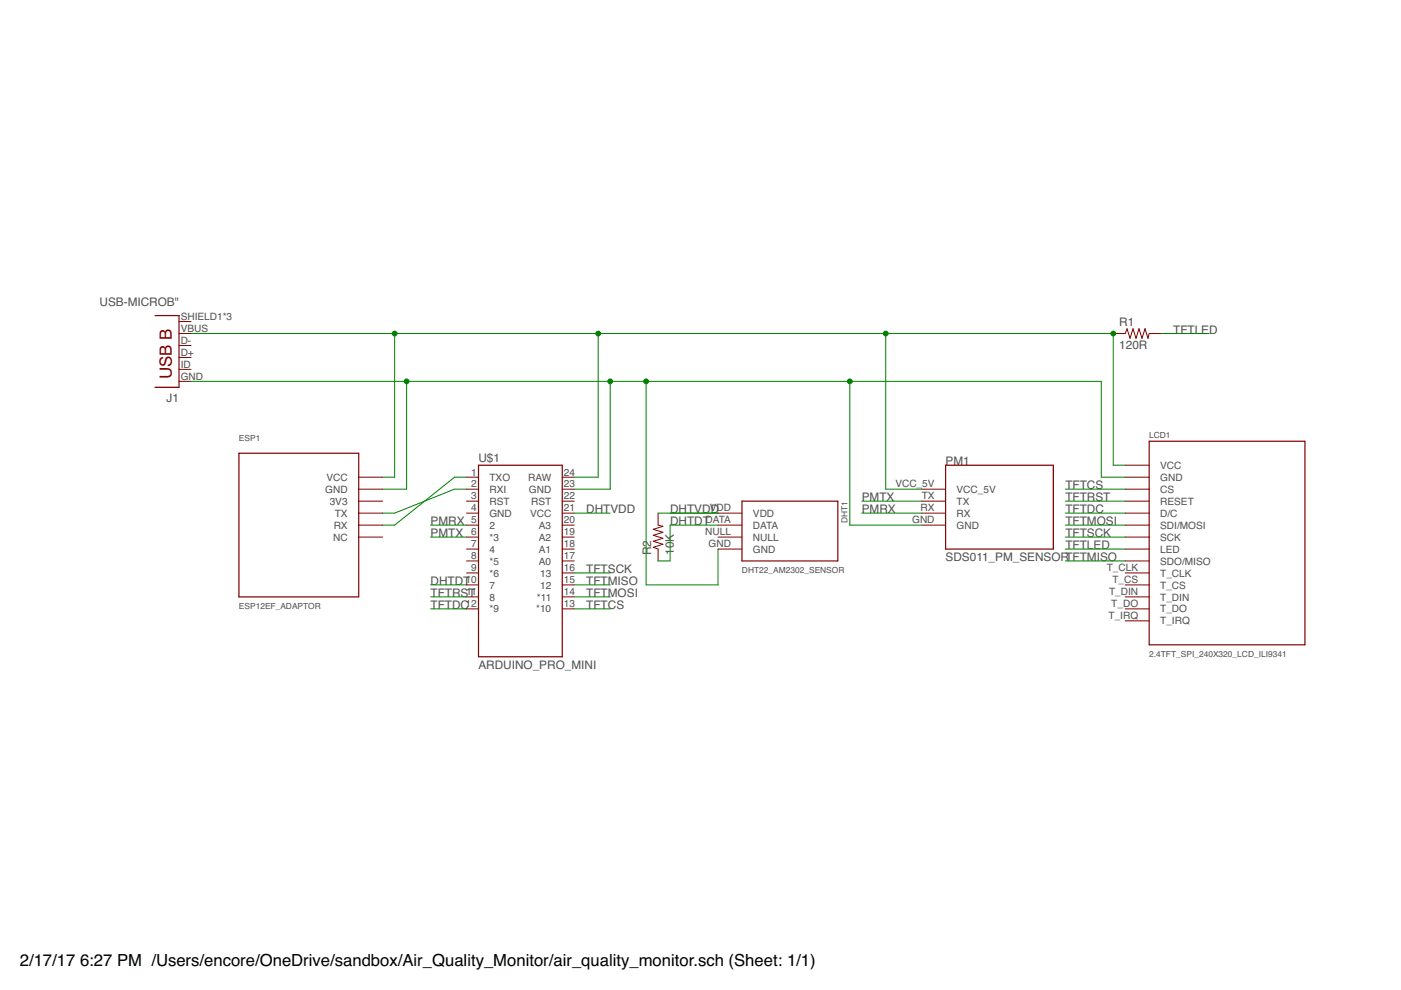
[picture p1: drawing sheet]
<?xml version="1.0" encoding="utf-8"?>
<!DOCTYPE eagle SYSTEM "eagle.dtd">
<eagle version="7.7.0">
<drawing>
<settings>
<setting alwaysvectorfont="no"/>
<setting verticaltext="up"/>
</settings>
<grid distance="0.1" unitdist="inch" unit="inch" style="lines" multiple="1" display="no" altdistance="0.01" altunitdist="inch" altunit="inch"/>
<schematic xreflabel="%F%N/%S.%C%R" xrefpart="/%S.%C%R">
<libraries>
<library name="air_quality_monitor">
<symbols>
<symbol name="2.4TFT_SPI_240X320_LCD_ILI9341">
<wire x1="-12.7" y1="10.16" x2="-12.7" y2="-33.02" width="0.254" layer="94"/>
<wire x1="-12.7" y1="-33.02" x2="20.32" y2="-33.02" width="0.254" layer="94"/>
<wire x1="20.32" y1="-33.02" x2="20.32" y2="10.16" width="0.254" layer="94"/>
<wire x1="20.32" y1="10.16" x2="-12.7" y2="10.16" width="0.254" layer="94"/>
<pin name="VCC" x="-17.78" y="5.08" visible="pin" length="middle"/>
<pin name="GND" x="-17.78" y="2.54" visible="pin" length="middle"/>
<pin name="CS" x="-17.78" y="0" visible="pin" length="middle"/>
<pin name="RESET" x="-17.78" y="-2.54" visible="pin" length="middle"/>
<pin name="D/C" x="-17.78" y="-5.08" visible="pin" length="middle"/>
<pin name="SDI/MOSI" x="-17.78" y="-7.62" visible="pin" length="middle"/>
<pin name="SCK" x="-17.78" y="-10.16" visible="pin" length="middle"/>
<pin name="LED" x="-17.78" y="-12.7" visible="pin" length="middle"/>
<pin name="SDO/MISO" x="-17.78" y="-15.24" visible="pin" length="middle"/>
<text x="-12.7" y="10.922" size="1.27" layer="95">&gt;NAME</text>
<text x="-12.7" y="-35.56" size="1.27" layer="96">&gt;VALUE</text>
<pin name="T_CLK" x="-17.78" y="-17.78" length="middle"/>
<pin name="T_CS" x="-17.78" y="-20.32" length="middle"/>
<pin name="T_DIN" x="-17.78" y="-22.86" length="middle"/>
<pin name="T_DO" x="-17.78" y="-25.4" length="middle"/>
<pin name="T_IRQ" x="-17.78" y="-27.94" length="middle"/>
</symbol>
<symbol name="ARDUINO_PRO_MINI">
<wire x1="-7.62" y1="17.78" x2="-7.62" y2="-22.86" width="0.254" layer="94"/>
<wire x1="-7.62" y1="-22.86" x2="10.16" y2="-22.86" width="0.254" layer="94"/>
<wire x1="10.16" y1="-22.86" x2="10.16" y2="17.78" width="0.254" layer="94"/>
<wire x1="10.16" y1="17.78" x2="-7.62" y2="17.78" width="0.254" layer="94"/>
<text x="-7.62" y="18.542" size="1.778" layer="95">&gt;NAME</text>
<text x="-7.62" y="-25.4" size="1.778" layer="96">&gt;VALUE</text>
<pin name="2" x="-10.16" y="5.08" length="short"/>
<pin name="*3" x="-10.16" y="2.54" length="short"/>
<pin name="4" x="-10.16" y="0" length="short"/>
<pin name="*5" x="-10.16" y="-2.54" length="short"/>
<pin name="*6" x="-10.16" y="-5.08" length="short"/>
<pin name="7" x="-10.16" y="-7.62" length="short"/>
<pin name="8" x="-10.16" y="-10.16" length="short"/>
<pin name="*9" x="-10.16" y="-12.7" length="short"/>
<pin name="*10" x="12.7" y="-12.7" length="short" rot="R180"/>
<pin name="*11" x="12.7" y="-10.16" length="short" rot="R180"/>
<pin name="12" x="12.7" y="-7.62" length="short" rot="R180"/>
<pin name="13" x="12.7" y="-5.08" length="short" rot="R180"/>
<pin name="A0" x="12.7" y="-2.54" length="short" rot="R180"/>
<pin name="A1" x="12.7" y="0" length="short" rot="R180"/>
<pin name="A2" x="12.7" y="2.54" length="short" rot="R180"/>
<pin name="A3" x="12.7" y="5.08" length="short" rot="R180"/>
<pin name="GND" x="-10.16" y="7.62" length="short"/>
<pin name="GND@2" x="12.7" y="12.7" length="short" rot="R180"/>
<pin name="RAW" x="12.7" y="15.24" length="short" rot="R180"/>
<pin name="RST" x="-10.16" y="10.16" length="short"/>
<pin name="RST@2" x="12.7" y="10.16" length="short" rot="R180"/>
<pin name="RXI" x="-10.16" y="12.7" length="short"/>
<pin name="TXO" x="-10.16" y="15.24" length="short"/>
<pin name="VCC" x="12.7" y="7.62" length="short" rot="R180"/>
</symbol>
<symbol name="DHT22_AM2302_SENSOR">
<wire x1="0" y1="0" x2="12.7" y2="0" width="0.254" layer="94"/>
<wire x1="12.7" y1="0" x2="12.7" y2="20.32" width="0.254" layer="94"/>
<wire x1="12.7" y1="20.32" x2="0" y2="20.32" width="0.254" layer="94"/>
<wire x1="0" y1="20.32" x2="0" y2="0" width="0.254" layer="94"/>
<pin name="VDD" x="2.54" y="-5.08" length="middle" rot="R90"/>
<pin name="DATA" x="5.08" y="-5.08" length="middle" rot="R90"/>
<pin name="NULL" x="7.62" y="-5.08" length="middle" rot="R90"/>
<pin name="GND" x="10.16" y="-5.08" length="middle" rot="R90"/>
<text x="0" y="21.082" size="1.27" layer="95">&gt;NAME</text>
<text x="15.24" y="0" size="1.27" layer="96" rot="R90">&gt;VALUE</text>
</symbol>
<symbol name="ESP12EF_ADAPTOR">
<wire x1="0" y1="0" x2="25.4" y2="0" width="0.254" layer="94"/>
<wire x1="25.4" y1="0" x2="25.4" y2="30.48" width="0.254" layer="94"/>
<wire x1="25.4" y1="30.48" x2="0" y2="30.48" width="0.254" layer="94"/>
<wire x1="0" y1="30.48" x2="0" y2="0" width="0.254" layer="94"/>
<pin name="NC" x="30.48" y="12.7" visible="pin" length="middle" rot="R180"/>
<pin name="RX" x="30.48" y="15.24" visible="pin" length="middle" rot="R180"/>
<pin name="TX" x="30.48" y="17.78" visible="pin" length="middle" rot="R180"/>
<pin name="3V3" x="30.48" y="20.32" visible="pin" length="middle" rot="R180"/>
<pin name="GND" x="30.48" y="22.86" visible="pin" length="middle" rot="R180"/>
<pin name="VCC" x="30.48" y="25.4" visible="pin" length="middle" rot="R180"/>
<text x="0" y="-2.54" size="1.27" layer="96">&gt;VALUE</text>
<text x="0" y="33.02" size="1.27" layer="95">&gt;NAME</text>
</symbol>
<symbol name="USB-MICROB">
<wire x1="2.54" y1="8.89" x2="-2.54" y2="8.89" width="0.254" layer="94"/>
<wire x1="-2.54" y1="8.89" x2="-2.54" y2="-6.35" width="0.254" layer="94"/>
<wire x1="-2.54" y1="-6.35" x2="2.54" y2="-6.35" width="0.254" layer="94"/>
<text x="1.524" y="-3.556" size="2.54" layer="94" rot="R90">USB B</text>
<pin name="D+" x="-5.08" y="2.54" visible="pad" length="short"/>
<pin name="D-" x="-5.08" y="0" visible="pad" length="short"/>
<pin name="VBUS" x="-5.08" y="-2.54" visible="pad" length="short"/>
<pin name="GND" x="-5.08" y="7.62" visible="pad" length="short"/>
<pin name="USBID" x="-5.08" y="5.08" visible="pad" length="short"/>
<pin name="SHIELD" x="-5.08" y="-5.08" visible="pad" length="short"/>
<text x="-2.54" y="10.16" size="1.778" layer="95">&gt;NAME</text>
<text x="-2.54" y="-10.16" size="1.778" layer="96">&gt;VALUE</text>
</symbol>
<symbol name="RESISTOR">
<wire x1="-2.54" y1="0" x2="-2.159" y2="1.016" width="0.1524" layer="94"/>
<wire x1="-2.159" y1="1.016" x2="-1.524" y2="-1.016" width="0.1524" layer="94"/>
<wire x1="-1.524" y1="-1.016" x2="-0.889" y2="1.016" width="0.1524" layer="94"/>
<wire x1="-0.889" y1="1.016" x2="-0.254" y2="-1.016" width="0.1524" layer="94"/>
<wire x1="-0.254" y1="-1.016" x2="0.381" y2="1.016" width="0.1524" layer="94"/>
<wire x1="0.381" y1="1.016" x2="1.016" y2="-1.016" width="0.1524" layer="94"/>
<wire x1="1.016" y1="-1.016" x2="1.651" y2="1.016" width="0.1524" layer="94"/>
<wire x1="1.651" y1="1.016" x2="2.286" y2="-1.016" width="0.1524" layer="94"/>
<wire x1="2.286" y1="-1.016" x2="2.54" y2="0" width="0.1524" layer="94"/>
<text x="-3.81" y="1.4986" size="1.778" layer="95">&gt;NAME</text>
<text x="-3.81" y="-3.302" size="1.778" layer="96">&gt;VALUE</text>
<pin name="2" x="5.08" y="0" visible="off" length="short" direction="pas" swaplevel="1" rot="R180"/>
<pin name="1" x="-5.08" y="0" visible="off" length="short" direction="pas" swaplevel="1"/>
</symbol>
<symbol name="SDS011_PM_SENSOR">
<wire x1="0" y1="0" x2="22.86" y2="0" width="0.254" layer="94"/>
<wire x1="22.86" y1="0" x2="22.86" y2="17.78" width="0.254" layer="94"/>
<wire x1="22.86" y1="17.78" x2="0" y2="17.78" width="0.254" layer="94"/>
<wire x1="0" y1="17.78" x2="0" y2="0" width="0.254" layer="94"/>
<pin name="VCC_5V" x="-5.08" y="12.7" length="middle"/>
<pin name="TX" x="-5.08" y="10.16" length="middle"/>
<pin name="RX" x="-5.08" y="7.62" length="middle"/>
<pin name="GND" x="-5.08" y="5.08" length="middle"/>
<text x="0" y="17.78" size="1.778" layer="95">&gt;NAME</text>
<text x="0" y="-2.54" size="1.778" layer="96">&gt;VALUE</text>
</symbol>
</symbols>
<devicesets>
<deviceset name="2.4TFT_SPI_240X320_LCD_ILI9341" prefix="LCD">
<gates>
<gate name="G$1" symbol="2.4TFT_SPI_240X320_LCD_ILI9341" x="-2.54" y="12.7"/>
</gates>
<devices>
<device name="" package="2.4TFT_SPI_240X320_LCD_ILI9341">
<connects>
<connect gate="G$1" pin="CS" pad="CS"/>
<connect gate="G$1" pin="D/C" pad="D/C"/>
<connect gate="G$1" pin="GND" pad="GND"/>
<connect gate="G$1" pin="LED" pad="LED"/>
<connect gate="G$1" pin="RESET" pad="RESET"/>
<connect gate="G$1" pin="SCK" pad="SCK"/>
<connect gate="G$1" pin="SDI/MOSI" pad="SDI/MOSI"/>
<connect gate="G$1" pin="SDO/MISO" pad="SDO/MISO"/>
<connect gate="G$1" pin="T_CLK" pad="T_CLK"/>
<connect gate="G$1" pin="T_CS" pad="T_CS"/>
<connect gate="G$1" pin="T_DIN" pad="T_DIN"/>
<connect gate="G$1" pin="T_DO" pad="T_DO"/>
<connect gate="G$1" pin="T_IRQ" pad="T_IRQ"/>
<connect gate="G$1" pin="VCC" pad="VCC"/>
</connects>
<technologies>
<technology name=""/>
</technologies>
</device>
</devices>
</deviceset>
<deviceset name="ARDUINO_PRO_MINI">
<gates>
<gate name="G$1" symbol="ARDUINO_PRO_MINI" x="0" y="2.54"/>
</gates>
<devices>
<device name="" package="ARDUINO_PRO_MINI">
<connects>
<connect gate="G$1" pin="*10" pad="13"/>
<connect gate="G$1" pin="*11" pad="14"/>
<connect gate="G$1" pin="*3" pad="6"/>
<connect gate="G$1" pin="*5" pad="8"/>
<connect gate="G$1" pin="*6" pad="9"/>
<connect gate="G$1" pin="*9" pad="12"/>
<connect gate="G$1" pin="12" pad="15"/>
<connect gate="G$1" pin="13" pad="16"/>
<connect gate="G$1" pin="2" pad="5"/>
<connect gate="G$1" pin="4" pad="7"/>
<connect gate="G$1" pin="7" pad="10"/>
<connect gate="G$1" pin="8" pad="11"/>
<connect gate="G$1" pin="A0" pad="17"/>
<connect gate="G$1" pin="A1" pad="18"/>
<connect gate="G$1" pin="A2" pad="19"/>
<connect gate="G$1" pin="A3" pad="20"/>
<connect gate="G$1" pin="GND" pad="4"/>
<connect gate="G$1" pin="GND@2" pad="23"/>
<connect gate="G$1" pin="RAW" pad="24"/>
<connect gate="G$1" pin="RST" pad="3"/>
<connect gate="G$1" pin="RST@2" pad="22"/>
<connect gate="G$1" pin="RXI" pad="2"/>
<connect gate="G$1" pin="TXO" pad="1"/>
<connect gate="G$1" pin="VCC" pad="21"/>
</connects>
<technologies>
<technology name=""/>
</technologies>
</device>
</devices>
</deviceset>
<deviceset name="DHT22_AM2302_SENSOR" prefix="DHT">
<gates>
<gate name="G$1" symbol="DHT22_AM2302_SENSOR" x="0" y="0"/>
</gates>
<devices>
<device name="" package="DHT22_AM2302_SENSOR">
<connects>
<connect gate="G$1" pin="DATA" pad="DATA"/>
<connect gate="G$1" pin="GND" pad="GND"/>
<connect gate="G$1" pin="NULL" pad="NULL"/>
<connect gate="G$1" pin="VDD" pad="VDD"/>
</connects>
<technologies>
<technology name=""/>
</technologies>
</device>
</devices>
</deviceset>
<deviceset name="ESP12EF_ADAPTOR" prefix="ESP">
<gates>
<gate name="G$1" symbol="ESP12EF_ADAPTOR" x="-12.7" y="-15.24"/>
</gates>
<devices>
<device name="" package="ESP12EF_ADAPTOR">
<connects>
<connect gate="G$1" pin="3V3" pad="3V3"/>
<connect gate="G$1" pin="GND" pad="GND"/>
<connect gate="G$1" pin="NC" pad="NC"/>
<connect gate="G$1" pin="RX" pad="RX"/>
<connect gate="G$1" pin="TX" pad="TX"/>
<connect gate="G$1" pin="VCC" pad="VCC"/>
</connects>
<technologies>
<technology name=""/>
</technologies>
</device>
</devices>
</deviceset>
<deviceset name="USB-MICROB" prefix="J">
<gates>
<gate name="G$1" symbol="USB-MICROB" x="0" y="0"/>
</gates>
<devices>
<device name="&quot;" package="USB-B-MICRO-SMD_V03">
<connects>
<connect gate="G$1" pin="D+" pad="D+"/>
<connect gate="G$1" pin="D-" pad="D-"/>
<connect gate="G$1" pin="GND" pad="GND"/>
<connect gate="G$1" pin="SHIELD" pad="SHIELD1 SHIELD2 SHIELD3"/>
<connect gate="G$1" pin="USBID" pad="ID"/>
<connect gate="G$1" pin="VBUS" pad="VBUS"/>
</connects>
<technologies>
<technology name="">
<attribute name="PROD_ID" value="CONN-11752" constant="no"/>
</technology>
</technologies>
</device>
<device name="REDUCED_PASTE" package="USB-B-MICRO-SMD_V03_RED_PASTE">
<connects>
<connect gate="G$1" pin="D+" pad="D+"/>
<connect gate="G$1" pin="D-" pad="D-"/>
<connect gate="G$1" pin="GND" pad="GND"/>
<connect gate="G$1" pin="SHIELD" pad="SHIELD1 SHIELD2 SHIELD3"/>
<connect gate="G$1" pin="USBID" pad="ID"/>
<connect gate="G$1" pin="VBUS" pad="VBUS"/>
</connects>
<technologies>
<technology name="">
<attribute name="PROD_ID" value="CONN-11752"/>
</technology>
</technologies>
</device>
</devices>
</deviceset>
<deviceset name="10KOHM-1/10W-1%(0603)" prefix="R" uservalue="yes">
<gates>
<gate name="G$1" symbol="RESISTOR" x="0" y="0"/>
</gates>
<devices>
<device name="0603" package="0603-RES">
<connects>
<connect gate="G$1" pin="1" pad="1"/>
<connect gate="G$1" pin="2" pad="2"/>
</connects>
<technologies>
<technology name="">
<attribute name="PROD_ID" value="RES-00824"/>
<attribute name="VALUE" value="10K" constant="no"/>
</technology>
</technologies>
</device>
</devices>
</deviceset>
<deviceset name="SDS011_PM_SENSOR" prefix="PM">
<gates>
<gate name="G$1" symbol="SDS011_PM_SENSOR" x="0" y="0"/>
</gates>
<devices>
<device name="" package="SDS011_PM_SENSOR">
<connects>
<connect gate="G$1" pin="GND" pad="GND"/>
<connect gate="G$1" pin="RX" pad="RX"/>
<connect gate="G$1" pin="TX" pad="TX"/>
<connect gate="G$1" pin="VCC_5V" pad="VCC_5V"/>
</connects>
<technologies>
<technology name=""/>
</technologies>
</device>
</devices>
</deviceset>
</devicesets>
</library>
</libraries>
<attributes>
</attributes>
<variantdefs>
</variantdefs>
<classes>
<class number="0" name="default" width="0" drill="0">
</class>
</classes>
<parts>
<part name="LCD1" library="air_quality_monitor" deviceset="2.4TFT_SPI_240X320_LCD_ILI9341" device=""/>
<part name="U$1" library="air_quality_monitor" deviceset="ARDUINO_PRO_MINI" device=""/>
<part name="DHT1" library="air_quality_monitor" deviceset="DHT22_AM2302_SENSOR" device=""/>
<part name="ESP1" library="air_quality_monitor" deviceset="ESP12EF_ADAPTOR" device=""/>
<part name="J1" library="air_quality_monitor" deviceset="USB-MICROB" device="&quot;"/>
<part name="R1" library="air_quality_monitor" deviceset="10KOHM-1/10W-1%(0603)" device="0603" value="120R"/>
<part name="PM1" library="air_quality_monitor" deviceset="SDS011_PM_SENSOR" device=""/>
<part name="R2" library="air_quality_monitor" deviceset="10KOHM-1/10W-1%(0603)" device="0603" value="10K"/>
</parts>
<sheets>
<sheet>
<plain>
</plain>
<instances>
<instance part="LCD1" gate="G$1" x="195.58" y="33.02"/>
<instance part="U$1" gate="G$1" x="48.26" y="20.32"/>
<instance part="DHT1" gate="G$1" x="96.52" y="30.48" rot="R270"/>
<instance part="ESP1" gate="G$1" x="-10.16" y="10.16"/>
<instance part="J1" gate="G$1" x="-25.4" y="63.5" rot="R180"/>
<instance part="R1" gate="G$1" x="180.34" y="66.04"/>
<instance part="PM1" gate="G$1" x="139.7" y="20.32"/>
<instance part="R2" gate="G$1" x="78.74" y="22.86" rot="R90"/>
</instances>
<busses>
</busses>
<nets>
<net name="N$2" class="0">
<segment>
<pinref part="U$1" gate="G$1" pin="RAW"/>
<wire x1="60.96" y1="35.56" x2="66.04" y2="35.56" width="0.1524" layer="91"/>
<wire x1="66.04" y1="35.56" x2="66.04" y2="66.04" width="0.1524" layer="91"/>
<pinref part="J1" gate="G$1" pin="VBUS"/>
<wire x1="-20.32" y1="66.04" x2="22.86" y2="66.04" width="0.1524" layer="91"/>
<wire x1="22.86" y1="66.04" x2="66.04" y2="66.04" width="0.1524" layer="91"/>
<wire x1="134.62" y1="33.02" x2="127" y2="33.02" width="0.1524" layer="91"/>
<wire x1="127" y1="33.02" x2="127" y2="66.04" width="0.1524" layer="91"/>
<wire x1="127" y1="66.04" x2="66.04" y2="66.04" width="0.1524" layer="91"/>
<pinref part="LCD1" gate="G$1" pin="VCC"/>
<wire x1="177.8" y1="38.1" x2="175.26" y2="38.1" width="0.1524" layer="91"/>
<wire x1="175.26" y1="38.1" x2="175.26" y2="66.04" width="0.1524" layer="91"/>
<wire x1="175.26" y1="66.04" x2="127" y2="66.04" width="0.1524" layer="91"/>
<pinref part="ESP1" gate="G$1" pin="VCC"/>
<wire x1="20.32" y1="35.56" x2="22.86" y2="35.56" width="0.1524" layer="91"/>
<wire x1="22.86" y1="35.56" x2="22.86" y2="66.04" width="0.1524" layer="91"/>
<junction x="22.86" y="66.04"/>
<junction x="66.04" y="66.04"/>
<junction x="127" y="66.04"/>
<pinref part="R1" gate="G$1" pin="1"/>
<junction x="175.26" y="66.04"/>
<pinref part="PM1" gate="G$1" pin="VCC_5V"/>
</segment>
</net>
<net name="N$1" class="0">
<segment>
<pinref part="J1" gate="G$1" pin="GND"/>
<wire x1="-20.32" y1="55.88" x2="25.4" y2="55.88" width="0.1524" layer="91"/>
<wire x1="25.4" y1="55.88" x2="68.58" y2="55.88" width="0.1524" layer="91"/>
<wire x1="68.58" y1="55.88" x2="76.2" y2="55.88" width="0.1524" layer="91"/>
<wire x1="76.2" y1="55.88" x2="76.2" y2="12.7" width="0.1524" layer="91"/>
<wire x1="134.62" y1="25.4" x2="119.38" y2="25.4" width="0.1524" layer="91"/>
<wire x1="119.38" y1="25.4" x2="119.38" y2="55.88" width="0.1524" layer="91"/>
<wire x1="119.38" y1="55.88" x2="76.2" y2="55.88" width="0.1524" layer="91"/>
<pinref part="LCD1" gate="G$1" pin="GND"/>
<wire x1="177.8" y1="35.56" x2="172.72" y2="35.56" width="0.1524" layer="91"/>
<wire x1="172.72" y1="35.56" x2="172.72" y2="55.88" width="0.1524" layer="91"/>
<wire x1="172.72" y1="55.88" x2="119.38" y2="55.88" width="0.1524" layer="91"/>
<pinref part="ESP1" gate="G$1" pin="GND"/>
<wire x1="20.32" y1="33.02" x2="25.4" y2="33.02" width="0.1524" layer="91"/>
<wire x1="25.4" y1="33.02" x2="25.4" y2="55.88" width="0.1524" layer="91"/>
<pinref part="U$1" gate="G$1" pin="GND@2"/>
<wire x1="60.96" y1="33.02" x2="68.58" y2="33.02" width="0.1524" layer="91"/>
<wire x1="68.58" y1="33.02" x2="68.58" y2="55.88" width="0.1524" layer="91"/>
<junction x="25.4" y="55.88"/>
<junction x="68.58" y="55.88"/>
<junction x="76.2" y="55.88"/>
<junction x="119.38" y="55.88"/>
<pinref part="PM1" gate="G$1" pin="GND"/>
<pinref part="DHT1" gate="G$1" pin="GND"/>
<wire x1="76.2" y1="12.7" x2="91.44" y2="12.7" width="0.1524" layer="91"/>
<wire x1="91.44" y1="12.7" x2="91.44" y2="20.32" width="0.1524" layer="91"/>
</segment>
</net>
<net name="N$8" class="0">
<segment>
<pinref part="ESP1" gate="G$1" pin="TX"/>
<wire x1="20.32" y1="27.94" x2="22.86" y2="27.94" width="0.1524" layer="91"/>
<wire x1="22.86" y1="27.94" x2="35.56" y2="33.02" width="0.1524" layer="91"/>
<pinref part="U$1" gate="G$1" pin="RXI"/>
<wire x1="35.56" y1="33.02" x2="38.1" y2="33.02" width="0.1524" layer="91"/>
</segment>
</net>
<net name="N$9" class="0">
<segment>
<pinref part="ESP1" gate="G$1" pin="RX"/>
<wire x1="20.32" y1="25.4" x2="22.86" y2="25.4" width="0.1524" layer="91"/>
<wire x1="22.86" y1="25.4" x2="35.56" y2="35.56" width="0.1524" layer="91"/>
<pinref part="U$1" gate="G$1" pin="TXO"/>
<wire x1="35.56" y1="35.56" x2="38.1" y2="35.56" width="0.1524" layer="91"/>
</segment>
</net>
<net name="DHTDT" class="0">
<segment>
<pinref part="U$1" gate="G$1" pin="7"/>
<wire x1="38.1" y1="12.7" x2="30.48" y2="12.7" width="0.1524" layer="91"/>
<label x="30.48" y="12.7" size="1.778" layer="95"/>
</segment>
<segment>
<pinref part="DHT1" gate="G$1" pin="DATA"/>
<wire x1="91.44" y1="25.4" x2="81.28" y2="25.4" width="0.1524" layer="91"/>
<label x="81.28" y="25.4" size="1.778" layer="95"/>
<wire x1="81.28" y1="25.4" x2="81.28" y2="17.78" width="0.1524" layer="91"/>
<pinref part="R2" gate="G$1" pin="1"/>
<wire x1="81.28" y1="17.78" x2="78.74" y2="17.78" width="0.1524" layer="91"/>
</segment>
</net>
<net name="PMRX" class="0">
<segment>
<pinref part="U$1" gate="G$1" pin="2"/>
<wire x1="38.1" y1="25.4" x2="30.48" y2="25.4" width="0.1524" layer="91"/>
<label x="30.48" y="25.4" size="1.778" layer="95"/>
</segment>
<segment>
<wire x1="134.62" y1="27.94" x2="121.92" y2="27.94" width="0.1524" layer="91"/>
<label x="121.92" y="27.94" size="1.778" layer="95"/>
<pinref part="PM1" gate="G$1" pin="RX"/>
</segment>
</net>
<net name="PMTX" class="0">
<segment>
<pinref part="U$1" gate="G$1" pin="*3"/>
<wire x1="38.1" y1="22.86" x2="30.48" y2="22.86" width="0.1524" layer="91"/>
<label x="30.48" y="22.86" size="1.778" layer="95"/>
</segment>
<segment>
<wire x1="134.62" y1="30.48" x2="121.92" y2="30.48" width="0.1524" layer="91"/>
<label x="121.92" y="30.48" size="1.778" layer="95"/>
<pinref part="PM1" gate="G$1" pin="TX"/>
</segment>
</net>
<net name="DHTVDD" class="0">
<segment>
<pinref part="U$1" gate="G$1" pin="VCC"/>
<wire x1="60.96" y1="27.94" x2="68.58" y2="27.94" width="0.1524" layer="91"/>
<label x="63.5" y="27.94" size="1.778" layer="95"/>
</segment>
<segment>
<pinref part="DHT1" gate="G$1" pin="VDD"/>
<wire x1="91.44" y1="27.94" x2="81.28" y2="27.94" width="0.1524" layer="91"/>
<label x="81.28" y="27.94" size="1.778" layer="95"/>
<pinref part="R2" gate="G$1" pin="2"/>
<wire x1="78.74" y1="27.94" x2="91.44" y2="27.94" width="0.1524" layer="91"/>
</segment>
</net>
<net name="TFTCS" class="0">
<segment>
<pinref part="LCD1" gate="G$1" pin="CS"/>
<wire x1="177.8" y1="33.02" x2="165.1" y2="33.02" width="0.1524" layer="91"/>
<label x="165.1" y="33.02" size="1.778" layer="95"/>
</segment>
<segment>
<pinref part="U$1" gate="G$1" pin="*10"/>
<wire x1="60.96" y1="7.62" x2="68.58" y2="7.62" width="0.1524" layer="91"/>
<label x="63.5" y="7.62" size="1.778" layer="95"/>
</segment>
</net>
<net name="TFTRST" class="0">
<segment>
<pinref part="LCD1" gate="G$1" pin="RESET"/>
<wire x1="177.8" y1="30.48" x2="165.1" y2="30.48" width="0.1524" layer="91"/>
<label x="165.1" y="30.48" size="1.778" layer="95"/>
</segment>
<segment>
<pinref part="U$1" gate="G$1" pin="8"/>
<wire x1="38.1" y1="10.16" x2="30.48" y2="10.16" width="0.1524" layer="91"/>
<label x="30.48" y="10.16" size="1.778" layer="95"/>
</segment>
</net>
<net name="TFTDC" class="0">
<segment>
<pinref part="LCD1" gate="G$1" pin="D/C"/>
<wire x1="177.8" y1="27.94" x2="165.1" y2="27.94" width="0.1524" layer="91"/>
<label x="165.1" y="27.94" size="1.778" layer="95"/>
</segment>
<segment>
<pinref part="U$1" gate="G$1" pin="*9"/>
<wire x1="38.1" y1="7.62" x2="30.48" y2="7.62" width="0.1524" layer="91"/>
<label x="30.48" y="7.62" size="1.778" layer="95"/>
</segment>
</net>
<net name="TFTMOSI" class="0">
<segment>
<pinref part="LCD1" gate="G$1" pin="SDI/MOSI"/>
<wire x1="177.8" y1="25.4" x2="165.1" y2="25.4" width="0.1524" layer="91"/>
<label x="165.1" y="25.4" size="1.778" layer="95"/>
</segment>
<segment>
<pinref part="U$1" gate="G$1" pin="*11"/>
<wire x1="60.96" y1="10.16" x2="68.58" y2="10.16" width="0.1524" layer="91"/>
<label x="63.5" y="10.16" size="1.778" layer="95"/>
</segment>
</net>
<net name="TFTSCK" class="0">
<segment>
<pinref part="LCD1" gate="G$1" pin="SCK"/>
<wire x1="177.8" y1="22.86" x2="165.1" y2="22.86" width="0.1524" layer="91"/>
<label x="165.1" y="22.86" size="1.778" layer="95"/>
</segment>
<segment>
<pinref part="U$1" gate="G$1" pin="13"/>
<wire x1="60.96" y1="15.24" x2="68.58" y2="15.24" width="0.1524" layer="91"/>
<label x="63.5" y="15.24" size="1.778" layer="95"/>
</segment>
</net>
<net name="TFTMISO" class="0">
<segment>
<pinref part="LCD1" gate="G$1" pin="SDO/MISO"/>
<wire x1="177.8" y1="17.78" x2="165.1" y2="17.78" width="0.1524" layer="91"/>
<label x="165.1" y="17.78" size="1.778" layer="95"/>
</segment>
<segment>
<pinref part="U$1" gate="G$1" pin="12"/>
<wire x1="60.96" y1="12.7" x2="68.58" y2="12.7" width="0.1524" layer="91"/>
<label x="63.5" y="12.7" size="1.778" layer="95"/>
</segment>
</net>
<net name="TFTLED" class="0">
<segment>
<pinref part="LCD1" gate="G$1" pin="LED"/>
<wire x1="177.8" y1="20.32" x2="165.1" y2="20.32" width="0.1524" layer="91"/>
<label x="165.1" y="20.32" size="1.778" layer="95"/>
</segment>
<segment>
<pinref part="R1" gate="G$1" pin="2"/>
<wire x1="185.42" y1="66.04" x2="195.58" y2="66.04" width="0.1524" layer="91"/>
<label x="187.96" y="66.04" size="1.778" layer="95"/>
</segment>
</net>
</nets>
</sheet>
</sheets>
</schematic>
</drawing>
</eagle>
